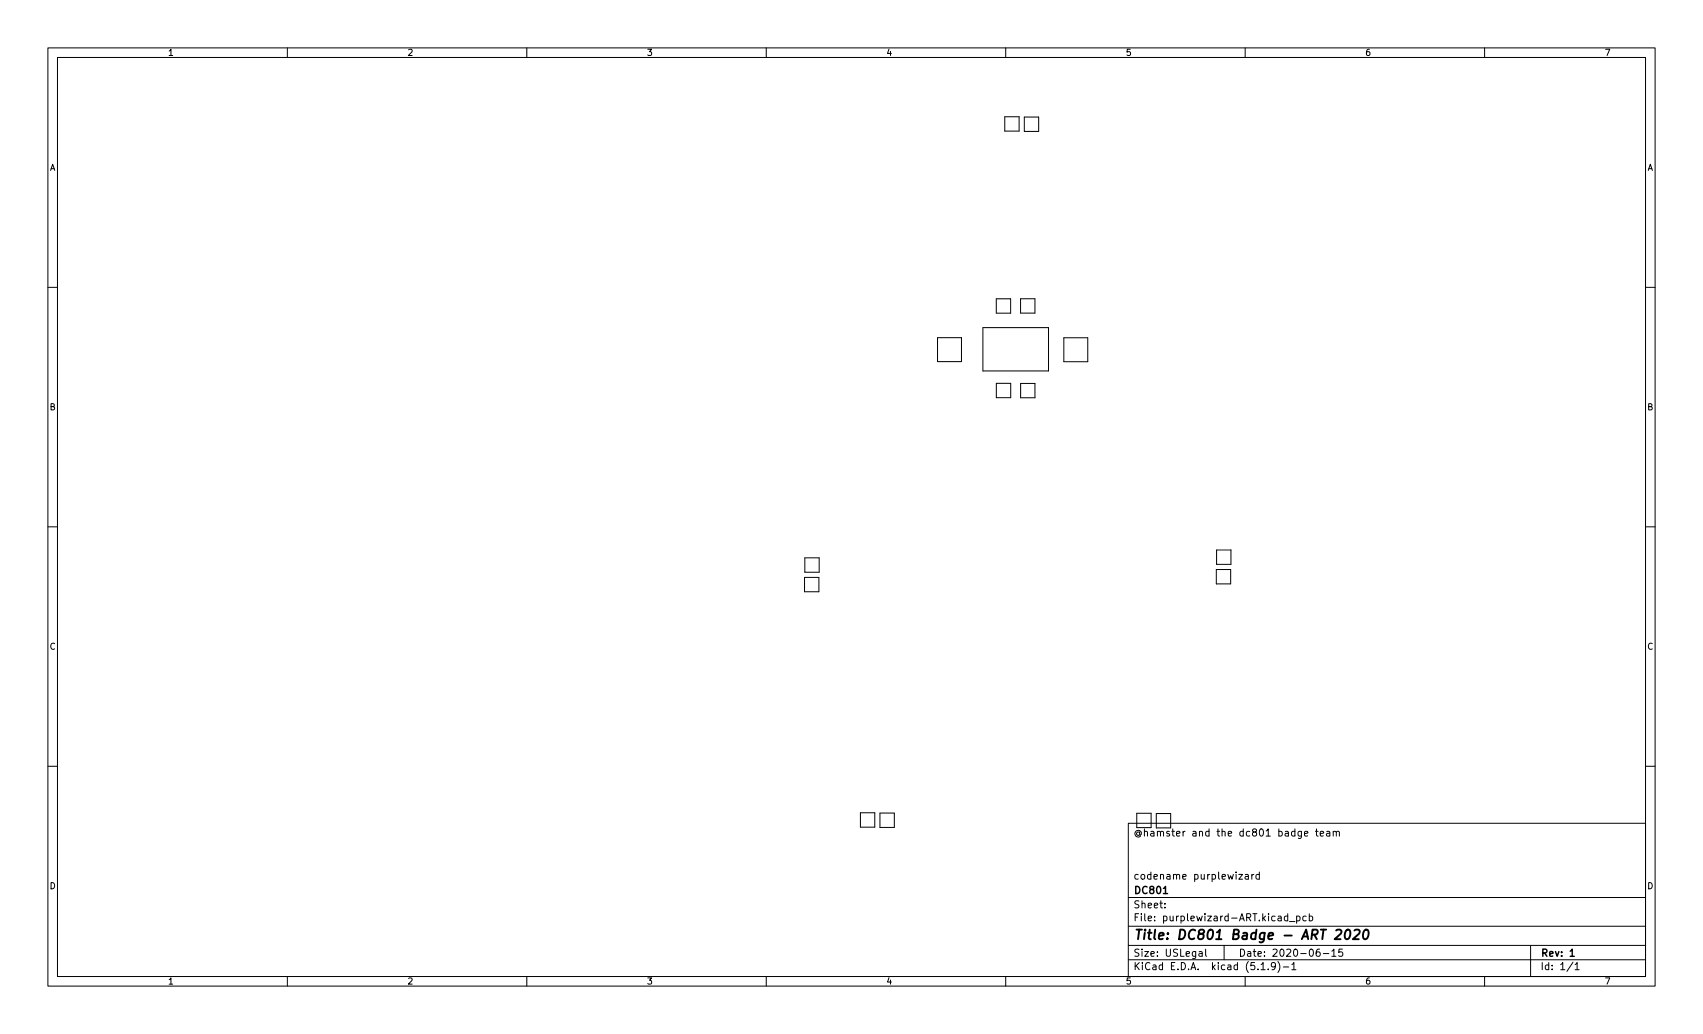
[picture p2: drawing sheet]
<svg xmlns="http://www.w3.org/2000/svg" width="356mm" height="216mm" viewBox="0 0 356 216" stroke-linecap="round" stroke-linejoin="round" font-family="sans-serif">
<g fill="none" stroke="#000" stroke-width=".21">
<path d="M10 10h335.6v195.9h-335.6zM12 12h331.6v191.9h-331.6zM60 10v2M110 10v2M160 10v2M210 10v2M260 10v2M310 10v2M209.8 24.4h3v3h-3zM213.9 24.4h3v3h-3zM10 60h2M343.6 60h2"/>
<path d="M195.8 70.5h5v5h-5zM205.2 68.4h13.7v9.1h-13.7zM208 62.4h3v3h-3zM213.1 62.4h3v3h-3zM222.1 70.5h5v5h-5zM208 80h3v3h-3zM213.1 80.1h3v3h-3zM10 110h2M168.1 116.5h3v3h-3zM254 118.9h3v3h-3zM254 114.8h3v3h-3zM343.6 110h2"/>
<path d="M168 120.6h3v3h-3zM10 160h2M343.6 160h2M179.7 169.7h3v3h-3zM183.7 169.8h3v3h-3zM235.6 171.9h108v32h-108zM237.4 172.8v-3h3v3M241.4 172.9v-3h3v3M272.4 174.1l.7-.2-.1-.3h-.4l-.2 .2 .1 .7h.5M274.7 173.6h.5M274.9 173.1v1.3l.3 .2M275.7 174.1l.7-.2-.1-.3h-.4l-.2 .2v.7h.6"/>
<path d="M277 173.6h.6l.1 1M277.7 173.9l-.5 .1-.2 .2 .2 .4 .5-.1M278.4 173.7l.2-.1h.4v1M278.4 173.6v1M279 173.8l.2-.2h.4l.1 1M235.6 197.4h108M235.6 193.4h108M235.6 187.4h108M243.2 189.4v.2M243.2 188.7v.1M250.4 198.7h.6v1M251 199l-.5 .1-.2 .2 .2 .4 .5-.1"/>
<path d="M251.7 198.2v1.3l.3 .2M255.6 197.4v3M258.7 182.6h.8l-.8 1h.8M260 182.6h.6l.1 1M260.7 182.9l-.5 .1-.2 .2 .2 .4 .5-.1M261.4 182.6v1M261.8 182.6l-.4 .3M263 182.6h-.5l-.3 .3 .2 .6h.6M263 182.1v1.5M268.9 191.4l-.4-.1-.3 .3 .1 .6h.6M268.9 190.8v1.5M269.2 192.4h1.2"/>
<path d="M270.7 191.4l.5-.1 .3 .3-.2 .6h-.6M270.7 191.3v1.5M272.7 191.4l-.4-.1-.3 .3 .2 .6h.5M273.4 191.4l.4-.1 .3 .3-.1 .6h-.6M273.4 190.8v1.5M275.5 198.2h-.4a1.01 1.01 0 0 0 0 1.5l.5-.2 .1-.5-.3-.3h-.3l-.3 .3M276.3 199.1h1.2M278.1 198.6l.4-.4v1.5M278.1 199.7h.9M280.3 198.2h-.7l-.1 .7 .2-.2 .5 .1 .2 .2-.1 .5-.2 .2-.6-.2M319.6 197.4v6.5M60 203.9v2"/>
<path d="M110 203.9v2M160 203.9v2M210 203.9v2M235.6 200.4h108M260 203.9v2M263.3 201.4l.4-.4v1.5M263.3 202.5h.9M264.8 202.3v.2M266.3 201.6l-.3 .3-.4-.1-.1-.2 .1-.6h.4l.2 .1a.99 .99 0 0 1-.3 1.4h-.3M266.8 200.8a1.72 1.72 0 0 1 0 2.2M268 201.9h1.1M269.7 201.4l.5-.4v1.5"/>
<path d="M269.7 202.5h.9M310 203.9v2M328.5 200.9l-1.3 1.9M328.9 201.4l.4-.4v1.5M328.9 202.5h.8"/>
</g>
<path d="M242.9 186.6h.9M327.9 198.6l.4-.4v1.5M327.9 199.7h.8" fill="none" stroke="#000" stroke-width=".3"/>
<path d="M279 194.3l.3-.2h.5l.3 .2v.4l-.1 .3-1.3 1.1h1.2M281.1 194.3l.5-.2a1.19 1.19 0 0 1-.4 2l-.3-.2a1.69 1.69 0 0 1 .2-1.6zM282.8 194.3l.3-.2h.5l.3 .2v.4l-.1 .3-1.3 1.1h1.2M284.9 194.3l.5-.2a1.19 1.19 0 0 1-.4 2l-.3-.2a1.69 1.69 0 0 1 .2-1.6z" fill="none" stroke="#000" stroke-width=".4"/>
<text font-size="2.8" x="236.6" y="196.2">Title: DC801 Badge - ART 2020</text>
<g font-size="2.1">
<text x="236.6" y="174.6">@hamster and the dc801 badge team</text>
<text x="236.6" y="183.6">codename purplewizard</text>
<text x="236.6" y="189.7">Sheet:</text>
<text x="236.6" y="186.7">DC801</text>
<text x="236.6" y="192.4">File: purplewizard-ART.kicad_pcb</text>
<text x="236.6" y="202.5">KiCad E.D.A. kicad (5.1.9)-1</text>
<text x="236.6" y="199.7">Size: USLegal</text>
<text x="258.6" y="199.7">Date: 2020-06-15</text>
<text x="321.6" y="199.7">Rev: 1</text>
<text x="321.6" y="202.5">Id: 1/1</text>
</g>
<g font-size="1.8">
<text x="35" y="11.6">1</text>
<text x="85" y="11.6">2</text>
<text x="135" y="11.6">3</text>
<text x="185" y="11.6">4</text>
<text x="235" y="11.6">5</text>
<text x="285" y="11.6">6</text>
<text x="335" y="11.6">7</text>
<text x="10.3" y="35.6">A</text>
<text x="343.9" y="35.6">A</text>
<text x="10.3" y="85.7">B</text>
<text x="343.9" y="85.7">B</text>
<text x="10.3" y="135.6">C</text>
<text x="343.9" y="135.6">C</text>
<text x="10.3" y="185.7">D</text>
<text x="343.9" y="185.7">D</text>
<text x="35" y="205.6">1</text>
<text x="85" y="205.6">2</text>
<text x="135" y="205.6">3</text>
<text x="185" y="205.6">4</text>
<text x="235" y="205.6">5</text>
<text x="285" y="205.6">6</text>
<text x="335" y="205.6">7</text>
</g>
</svg>
